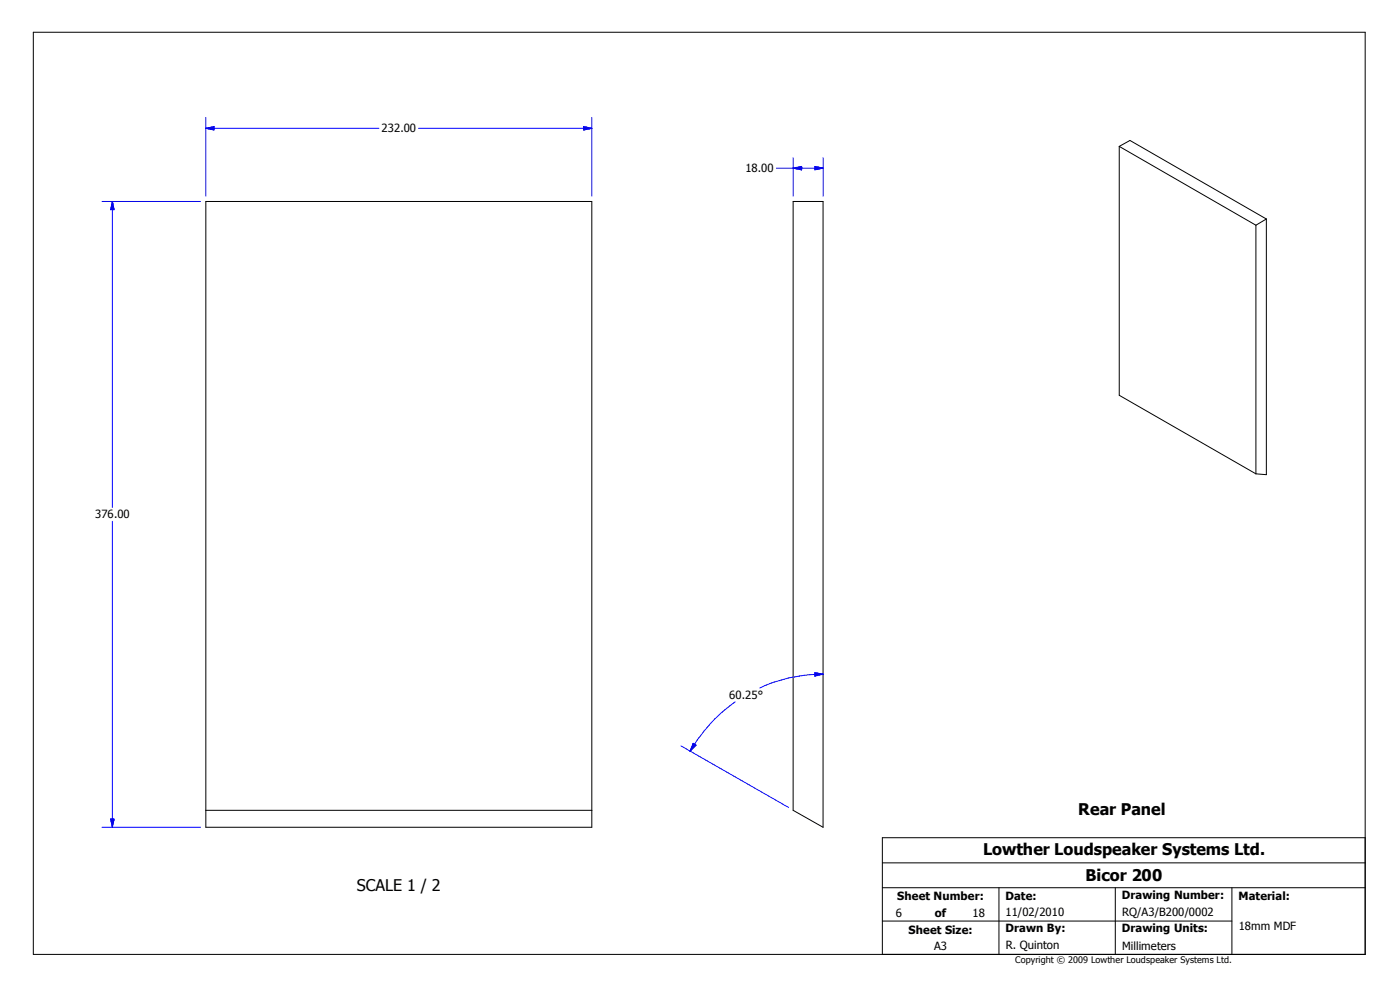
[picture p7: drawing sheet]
<svg xmlns="http://www.w3.org/2000/svg" width="420mm" height="297mm" viewBox="0 0 420 297" stroke-linecap="round" stroke-linejoin="round" font-family="sans-serif">
<g fill="none" stroke="#000" stroke-width=".3">
<path d="M10 9.7h399.4v276.3h-399.4zM335.6 43.9l41 23.6M335.6 43.9v74.6l41 23.5M335.6 43.9l3.2-1.8 40.9 23.5M61.7 60.4h115.8v187.5h-115.8zM237.8 60.4h9v187.5l-9-5.1zM376.6 67.5v74.5M379.7 65.6l-3.1 1.9M379.7 65.6v76.7l-3.1-.3M61.7 242.8h115.8M264.6 258.6h144.8M409.4 251.1h-144.8v34.9"/>
<path d="M264.6 276h104.8M264.6 266h144.8M299.6 266v20M334.4 266v20M369.4 266v20"/>
</g>
<g fill="none" stroke="#00f" stroke-width=".3">
<path d="M61.7 38.5h51.9M61.7 38.5l2.5-.6v1.1zM61.7 35.2v23.6M125.6 38.5h51.9M175 37.9l2.5 .6-2.5 .5zM177.5 35.2v23.6M232.8 50.4h14M237.8 50.4l2.6-.5v1zM237.8 47.3v11.5M244.3 49.9l2.5 .5-2.5 .5zM246.8 47.3v11.5M30.6 60.4h29.5"/>
<path d="M33.7 60.4v91.7M33.7 60.4l.5 2.4h-1zM33.7 156.2v91.7M220.5 210.3a48.4 48.4 0 0 0-13.6 14.8M244.3 201.6l2.5 .4-2.5 .6zM246.8 202a45.2 45.2 0 0 0-19 4.2M204.2 223.5l32.3 18.5M207.9 222.8l.8 .5-1.8 1.8zM30.6 247.9h29.5M33.2 245.5h1l-.5 2.4z"/>
</g>
<g fill="#00f" stroke="#00f" stroke-width=".3">
<path d="M33.7 60.4l.5 2.4h-1z" fill-rule="evenodd"/>
<path d="M33.2 245.5h1l-.5 2.4z" fill-rule="evenodd"/>
<path d="M61.7 38.5l2.5-.6v1.1z" fill-rule="evenodd"/>
<path d="M175 37.9l2.5 .6-2.5 .5z" fill-rule="evenodd"/>
<path d="M237.8 50.4l2.6-.5v1z" fill-rule="evenodd"/>
<path d="M244.3 49.9l2.5 .5-2.5 .5z" fill-rule="evenodd"/>
<path d="M207.9 222.8l.8 .5-1.8 1.8z" fill-rule="evenodd"/>
<path d="M244.3 201.6l2.5 .4-2.5 .6z" fill-rule="evenodd"/>
</g>
<g font-size="4.8">
<text x="323.3" y="244.4">Rear Panel</text>
<text x="294.8" y="256.2">Lowther Loudspeaker Systems Ltd.</text>
<text x="107" y="267.1">SCALE 1 / 2</text>
<text x="325.5" y="264.1">Bicor 200</text>
</g>
<g font-size="3.4">
<text x="114.4" y="39.6">232.00</text>
<text x="223.5" y="51.7">18.00</text>
<text x="28.5" y="155.4">376.00</text>
<text x="218.7" y="209.5">60.25°</text>
<text x="269.1" y="269.8">Sheet Number:</text>
<text x="301.5" y="269.8">Date:</text>
<text x="336.4" y="269.5">Drawing Number:</text>
<text x="371.3" y="269.8">Material:</text>
<text x="268.6" y="274.8">6</text>
<text x="280.3" y="274.8">of</text>
<text x="291.6" y="274.8">18</text>
<text x="301.5" y="274.6">11/02/2010</text>
<text x="336.5" y="274.5">RQ/A3/B200/0002</text>
<text x="272.5" y="279.8">Sheet Size:</text>
<text x="301.5" y="279.4">Drawn By:</text>
<text x="336.4" y="279.4">Drawing Units:</text>
<text x="371.4" y="278.8">18mm MDF</text>
<text x="280.1" y="284.7">A3</text>
<text x="301.6" y="284.5">R. Quinton</text>
<text x="336.5" y="284.7">Millimeters</text>
</g>
<text font-size="2.7" x="304.4" y="288.6">Copyright © 2009 Lowther Loudspeaker Systems Ltd.</text>
</svg>
